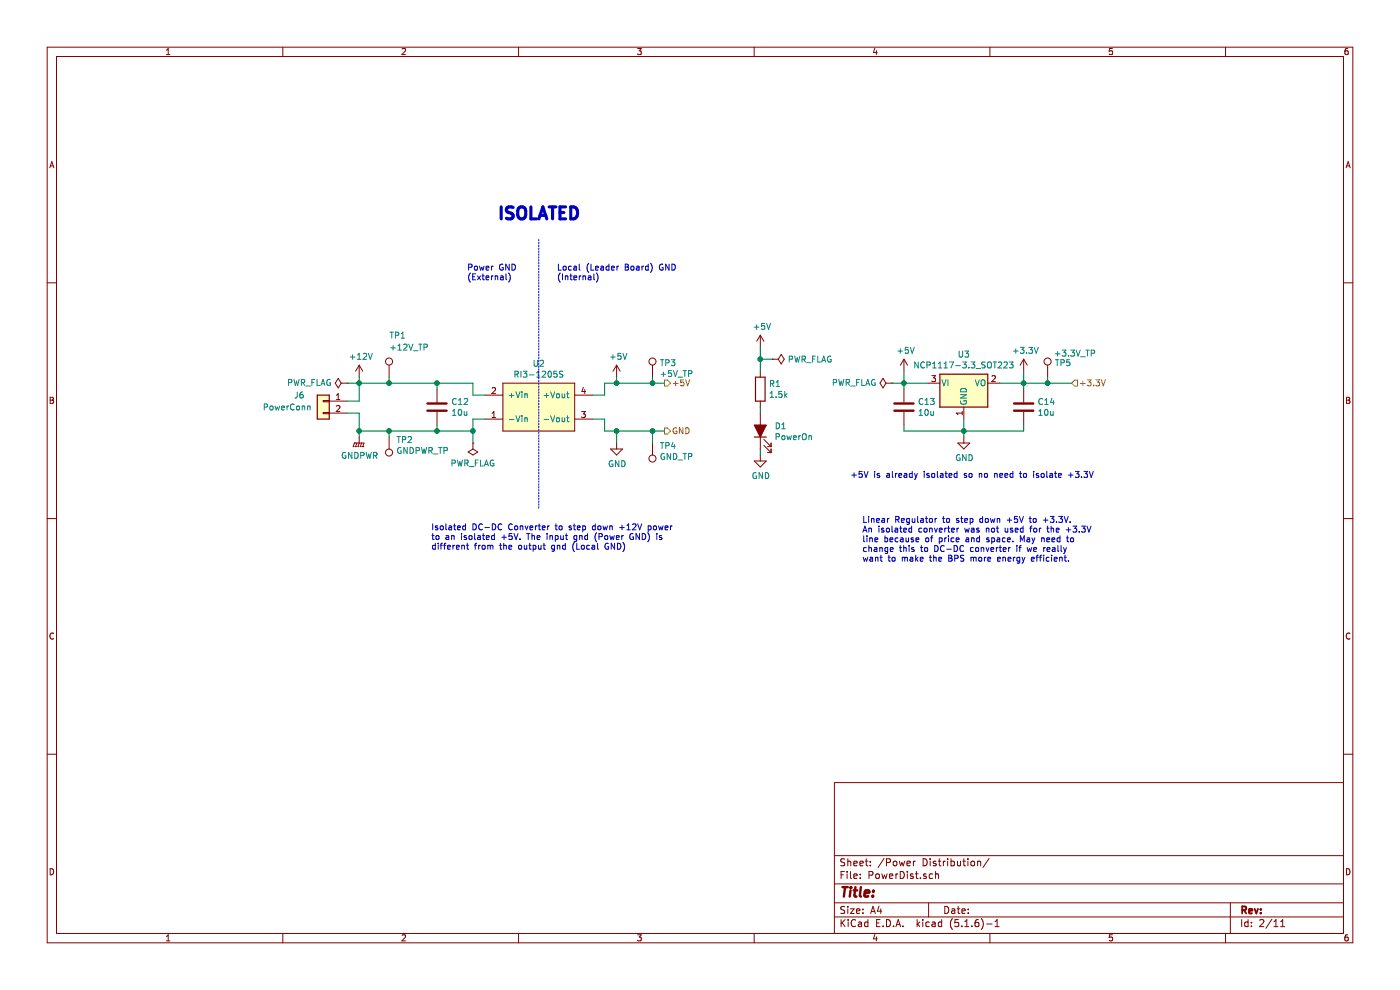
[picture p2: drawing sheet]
EESchema Schematic File Version 4
EELAYER 30 0
EELAYER END
$Descr A4 11693 8268
encoding utf-8
Sheet 2 11
Title ""
Date ""
Rev ""
Comp ""
Comment1 ""
Comment2 ""
Comment3 ""
Comment4 ""
$EndDescr
$Comp
L power:+12V #PWR021
U 1 1
P 3000 3150
F 0 "#PWR021" H 3000 3000 50  0001 C CNN
F 1 "+12V" H 3015 3323 50  0000 C CNN
F 2 "" H 3000 3150 50  0001 C CNN
F 3 "" H 3000 3150 50  0001 C CNN
	1    3000 3150
	1    0    0    -1  
$EndComp
Connection ~ 3000 3600
Wire Wire Line
	3000 3600 3000 3650
$Comp
L Device:C C12
U 1 1
P 3650 3400
F 0 "C12" H 3768 3446 50  0000 L CNN
F 1 "10u" H 3768 3355 50  0000 L CNN
F 2 "UTSVT_Passive:C_2220_5750Metric" H 3688 3250 50  0001 C CNN
F 3 "~" H 3650 3400 50  0001 C CNN
	1    3650 3400
	1    0    0    -1  
$EndComp
Wire Wire Line
	3000 3600 3250 3600
Wire Wire Line
	3000 3150 3000 3200
Wire Wire Line
	3000 3200 3250 3200
Connection ~ 3000 3200
Wire Wire Line
	3650 3250 3650 3200
Connection ~ 3250 3200
Wire Wire Line
	3650 3550 3650 3600
Wire Wire Line
	5150 3700 5150 3600
Connection ~ 5150 3600
Wire Wire Line
	5450 3600 5150 3600
Wire Wire Line
	5150 3150 5150 3200
Text HLabel 5550 3600 2    50   Output ~ 0
GND
Wire Wire Line
	5550 3600 5450 3600
Connection ~ 5450 3600
Text HLabel 5550 3200 2    50   Output ~ 0
+5V
$Comp
L power:+5V #PWR023
U 1 1
P 5150 3150
F 0 "#PWR023" H 5150 3000 50  0001 C CNN
F 1 "+5V" H 5165 3323 50  0000 C CNN
F 2 "" H 5150 3150 50  0001 C CNN
F 3 "" H 5150 3150 50  0001 C CNN
	1    5150 3150
	1    0    0    -1  
$EndComp
$Comp
L Connector:TestPoint TP1
U 1 1
P 3250 3150
F 0 "TP1" H 3250 3500 50  0000 L CNN
F 1 "+12V_TP" H 3250 3400 50  0000 L CNN
F 2 "TestPoint:TestPoint_Keystone_5005-5009_Compact" H 3450 3150 50  0001 C CNN
F 3 "~" H 3450 3150 50  0001 C CNN
	1    3250 3150
	1    0    0    -1  
$EndComp
Wire Wire Line
	3250 3150 3250 3200
$Comp
L Connector:TestPoint TP3
U 1 1
P 5450 3150
F 0 "TP3" H 5508 3270 50  0000 L CNN
F 1 "+5V_TP" H 5508 3179 50  0000 L CNN
F 2 "TestPoint:TestPoint_Keystone_5005-5009_Compact" H 5650 3150 50  0001 C CNN
F 3 "~" H 5650 3150 50  0001 C CNN
	1    5450 3150
	1    0    0    -1  
$EndComp
Wire Wire Line
	5450 3150 5450 3200
$Comp
L Connector:TestPoint TP4
U 1 1
P 5450 3700
F 0 "TP4" H 5392 3727 50  0000 R CNN
F 1 "GND_TP" H 5392 3818 50  0000 R CNN
F 2 "TestPoint:TestPoint_Keystone_5005-5009_Compact" H 5650 3700 50  0001 C CNN
F 3 "~" H 5650 3700 50  0001 C CNN
	1    5450 3700
	-1   0    0    1   
$EndComp
Wire Wire Line
	5450 3700 5450 3600
$Comp
L power:GND #PWR026
U 1 1
P 6350 3800
F 0 "#PWR026" H 6350 3550 50  0001 C CNN
F 1 "GND" H 6355 3627 50  0000 C CNN
F 2 "" H 6350 3800 50  0001 C CNN
F 3 "" H 6350 3800 50  0001 C CNN
	1    6350 3800
	1    0    0    -1  
$EndComp
$Comp
L Device:LED_ALT D1
U 1 1
P 6350 3600
F 0 "D1" V 6388 3482 50  0000 R CNN
F 1 "PowerOn" V 6297 3482 50  0000 R CNN
F 2 "LED_SMD:LED_0805_2012Metric" H 6350 3600 50  0001 C CNN
F 3 "~" H 6350 3600 50  0001 C CNN
F 4 "Green" V 6350 3600 50  0001 C CNN "Color"
F 5 "APTD2012LCGCK" V 6350 3600 50  0001 C CNN "P/N"
	1    6350 3600
	0    -1   -1   0   
$EndComp
$Comp
L Device:R R1
U 1 1
P 6350 3250
F 0 "R1" H 6420 3296 50  0000 L CNN
F 1 "1.5k" H 6420 3205 50  0000 L CNN
F 2 "Resistor_SMD:R_0805_2012Metric" V 6280 3250 50  0001 C CNN
F 3 "~" H 6350 3250 50  0001 C CNN
	1    6350 3250
	1    0    0    -1  
$EndComp
Wire Wire Line
	6350 3800 6350 3750
Wire Wire Line
	6350 3450 6350 3400
$Comp
L power:+5V #PWR025
U 1 1
P 6350 2900
F 0 "#PWR025" H 6350 2750 50  0001 C CNN
F 1 "+5V" H 6365 3073 50  0000 C CNN
F 2 "" H 6350 2900 50  0001 C CNN
F 3 "" H 6350 2900 50  0001 C CNN
	1    6350 2900
	1    0    0    -1  
$EndComp
Wire Wire Line
	6350 2900 6350 3000
$Comp
L power:GND #PWR024
U 1 1
P 5150 3700
F 0 "#PWR024" H 5150 3450 50  0001 C CNN
F 1 "GND" H 5155 3527 50  0000 C CNN
F 2 "" H 5150 3700 50  0001 C CNN
F 3 "" H 5150 3700 50  0001 C CNN
	1    5150 3700
	1    0    0    -1  
$EndComp
$Comp
L power:GNDPWR #PWR022
U 1 1
P 3000 3650
F 0 "#PWR022" H 3000 3450 50  0001 C CNN
F 1 "GNDPWR" H 3004 3496 50  0000 C CNN
F 2 "" H 3000 3600 50  0001 C CNN
F 3 "" H 3000 3600 50  0001 C CNN
	1    3000 3650
	1    0    0    -1  
$EndComp
$Comp
L power:+5V #PWR027
U 1 1
P 7550 3100
F 0 "#PWR027" H 7550 2950 50  0001 C CNN
F 1 "+5V" H 7565 3273 50  0000 C CNN
F 2 "" H 7550 3100 50  0001 C CNN
F 3 "" H 7550 3100 50  0001 C CNN
	1    7550 3100
	1    0    0    -1  
$EndComp
$Comp
L Regulator_Linear:LD1117S33TR_SOT223 U3
U 1 1
P 8050 3200
F 0 "U3" H 8050 3442 50  0000 C CNN
F 1 "NCP1117-3.3_SOT223" H 8050 3351 50  0000 C CNN
F 2 "Package_TO_SOT_SMD:SOT-223-3_TabPin2" H 8050 3400 50  0001 C CNN
F 3 "http://www.onsemi.com/pub_link/Collateral/NCP1117-D.PDF" H 8150 2950 50  0001 C CNN
	1    8050 3200
	1    0    0    -1  
$EndComp
$Comp
L Device:C C13
U 1 1
P 7550 3400
F 0 "C13" H 7665 3446 50  0000 L CNN
F 1 "10u" H 7665 3355 50  0000 L CNN
F 2 "Capacitor_SMD:C_0805_2012Metric" H 7588 3250 50  0001 C CNN
F 3 "~" H 7550 3400 50  0001 C CNN
	1    7550 3400
	1    0    0    -1  
$EndComp
$Comp
L Device:C C14
U 1 1
P 8550 3400
F 0 "C14" H 8665 3446 50  0000 L CNN
F 1 "10u" H 8665 3355 50  0000 L CNN
F 2 "Capacitor_SMD:C_0805_2012Metric" H 8588 3250 50  0001 C CNN
F 3 "~" H 8550 3400 50  0001 C CNN
	1    8550 3400
	1    0    0    -1  
$EndComp
Wire Wire Line
	7750 3200 7550 3200
Wire Wire Line
	7550 3200 7550 3250
Wire Wire Line
	8350 3200 8550 3200
Wire Wire Line
	8550 3200 8550 3250
$Comp
L power:GND #PWR028
U 1 1
P 8050 3650
F 0 "#PWR028" H 8050 3400 50  0001 C CNN
F 1 "GND" H 8055 3477 50  0000 C CNN
F 2 "" H 8050 3650 50  0001 C CNN
F 3 "" H 8050 3650 50  0001 C CNN
	1    8050 3650
	1    0    0    -1  
$EndComp
Wire Wire Line
	7550 3550 7550 3600
Wire Wire Line
	7550 3600 8050 3600
Wire Wire Line
	8550 3600 8550 3550
Wire Wire Line
	8050 3500 8050 3600
Connection ~ 8050 3600
Wire Wire Line
	8050 3600 8550 3600
Wire Wire Line
	8050 3600 8050 3650
Wire Wire Line
	7550 3100 7550 3200
Connection ~ 7550 3200
$Comp
L power:+3.3V #PWR029
U 1 1
P 8550 3100
F 0 "#PWR029" H 8550 2950 50  0001 C CNN
F 1 "+3.3V" H 8565 3273 50  0000 C CNN
F 2 "" H 8550 3100 50  0001 C CNN
F 3 "" H 8550 3100 50  0001 C CNN
	1    8550 3100
	1    0    0    -1  
$EndComp
Wire Wire Line
	8550 3100 8550 3200
Connection ~ 8550 3200
Text HLabel 8950 3200 2    50   Input ~ 0
+3.3V
Wire Wire Line
	8950 3200 8750 3200
$Comp
L Connector:TestPoint TP5
U 1 1
P 8750 3150
F 0 "TP5" H 8808 3270 50  0000 L CNN
F 1 "+3.3V_TP" H 8800 3350 50  0000 L CNN
F 2 "TestPoint:TestPoint_Keystone_5005-5009_Compact" H 8950 3150 50  0001 C CNN
F 3 "~" H 8950 3150 50  0001 C CNN
	1    8750 3150
	1    0    0    -1  
$EndComp
Wire Wire Line
	8750 3150 8750 3200
Connection ~ 8750 3200
Wire Wire Line
	8750 3200 8550 3200
$Comp
L utsvt-power-regulators:RI3-1205S U2
U 1 1
P 4500 3200
F 0 "U2" H 4500 3365 50  0000 C CNN
F 1 "RI3-1205S" H 4500 3274 50  0000 C CNN
F 2 "UTSVT_ICs:RI3_DC_Converter" H 4500 3200 50  0001 C CNN
F 3 "" H 4500 3200 50  0001 C CNN
	1    4500 3200
	1    0    0    -1  
$EndComp
Wire Wire Line
	3950 3500 4050 3500
Wire Wire Line
	3950 3300 4050 3300
Wire Wire Line
	4950 3300 5050 3300
Wire Wire Line
	5050 3300 5050 3200
Wire Wire Line
	4950 3500 5050 3500
Wire Wire Line
	5050 3500 5050 3600
Wire Wire Line
	5050 3600 5150 3600
Wire Wire Line
	5050 3200 5150 3200
Connection ~ 5150 3200
Wire Wire Line
	5150 3200 5450 3200
Connection ~ 5450 3200
Wire Wire Line
	5450 3200 5550 3200
$Comp
L Connector:TestPoint TP2
U 1 1
P 3250 3650
F 0 "TP2" H 3192 3677 50  0000 R CNN
F 1 "GNDPWR_TP" H 3192 3768 50  0000 R CNN
F 2 "TestPoint:TestPoint_Keystone_5005-5009_Compact" H 3450 3650 50  0001 C CNN
F 3 "~" H 3450 3650 50  0001 C CNN
	1    3250 3650
	-1   0    0    1   
$EndComp
Wire Wire Line
	3250 3650 3250 3600
Text Notes 7100 4000 0    50   ~ 0
+5V is already isolated so no need to isolate +3.3V
$Comp
L Connector_Generic:Conn_01x02 J6
U 1 1
P 2700 3350
F 0 "J6" H 2900 3400 50  0000 C CNN
F 1 "PowerConn" H 3000 3300 50  0000 C CNN
F 2 "UTSVT_Connectors:Molex_MicroFit3.0_1x2xP3.00mm_PolarizingPeg_Vertical" H 2700 3350 50  0001 C CNN
F 3 "~" H 2700 3350 50  0001 C CNN
	1    2700 3350
	-1   0    0    -1  
$EndComp
Wire Wire Line
	2900 3450 3000 3450
Wire Wire Line
	3000 3450 3000 3600
Wire Wire Line
	3000 3350 2900 3350
Wire Wire Line
	3000 3200 3000 3350
$Comp
L power:PWR_FLAG #FLG05
U 1 1
P 7450 3200
F 0 "#FLG05" H 7450 3275 50  0001 C CNN
F 1 "PWR_FLAG" V 7450 3327 50  0000 L CNN
F 2 "" H 7450 3200 50  0001 C CNN
F 3 "~" H 7450 3200 50  0001 C CNN
	1    7450 3200
	0    -1   -1   0   
$EndComp
Wire Wire Line
	7450 3200 7550 3200
$Comp
L power:PWR_FLAG #FLG03
U 1 1
P 3950 3700
F 0 "#FLG03" H 3950 3775 50  0001 C CNN
F 1 "PWR_FLAG" H 3950 3873 50  0000 C CNN
F 2 "" H 3950 3700 50  0001 C CNN
F 3 "~" H 3950 3700 50  0001 C CNN
	1    3950 3700
	-1   0    0    1   
$EndComp
$Comp
L power:PWR_FLAG #FLG04
U 1 1
P 6450 3000
F 0 "#FLG04" H 6450 3075 50  0001 C CNN
F 1 "PWR_FLAG" V 6450 3128 50  0000 L CNN
F 2 "" H 6450 3000 50  0001 C CNN
F 3 "~" H 6450 3000 50  0001 C CNN
	1    6450 3000
	0    1    1    0   
$EndComp
Wire Wire Line
	6450 3000 6350 3000
Connection ~ 6350 3000
Wire Wire Line
	6350 3000 6350 3100
$Comp
L power:PWR_FLAG #FLG02
U 1 1
P 2900 3200
F 0 "#FLG02" H 2900 3275 50  0001 C CNN
F 1 "PWR_FLAG" V 2900 3327 50  0000 L CNN
F 2 "" H 2900 3200 50  0001 C CNN
F 3 "~" H 2900 3200 50  0001 C CNN
	1    2900 3200
	0    -1   -1   0   
$EndComp
Wire Wire Line
	2900 3200 3000 3200
Text Notes 4150 1850 0    100  ~ 20
ISOLATED
Text Notes 4650 2350 0    50   ~ 0
Local (Leader Board) GND\n(Internal)
Text Notes 3900 2350 0    50   ~ 0
Power GND\n(External)
Text Notes 7200 4700 0    50   ~ 0
Linear Regulator to step down +5V to +3.3V.\nAn isolated converter was not used for the +3.3V\nline because of price and space. May need to\nchange this to DC-DC converter if we really\nwant to make the BPS more energy efficient.
Wire Notes Line
	4500 2000 4500 4250
Text Notes 3600 4600 0    50   ~ 0
Isolated DC-DC Converter to step down +12V power\nto an isolated +5V. The input gnd (Power GND) is\ndifferent from the output gnd (Local GND)
Wire Wire Line
	3250 3200 3650 3200
Connection ~ 3650 3200
Wire Wire Line
	3650 3200 3950 3200
Wire Wire Line
	3250 3600 3650 3600
Connection ~ 3250 3600
Connection ~ 3650 3600
Wire Wire Line
	3650 3600 3950 3600
Wire Wire Line
	3950 3200 3950 3300
Connection ~ 3950 3600
Wire Wire Line
	3950 3600 3950 3700
Wire Wire Line
	3950 3500 3950 3600
$EndSCHEMATC
